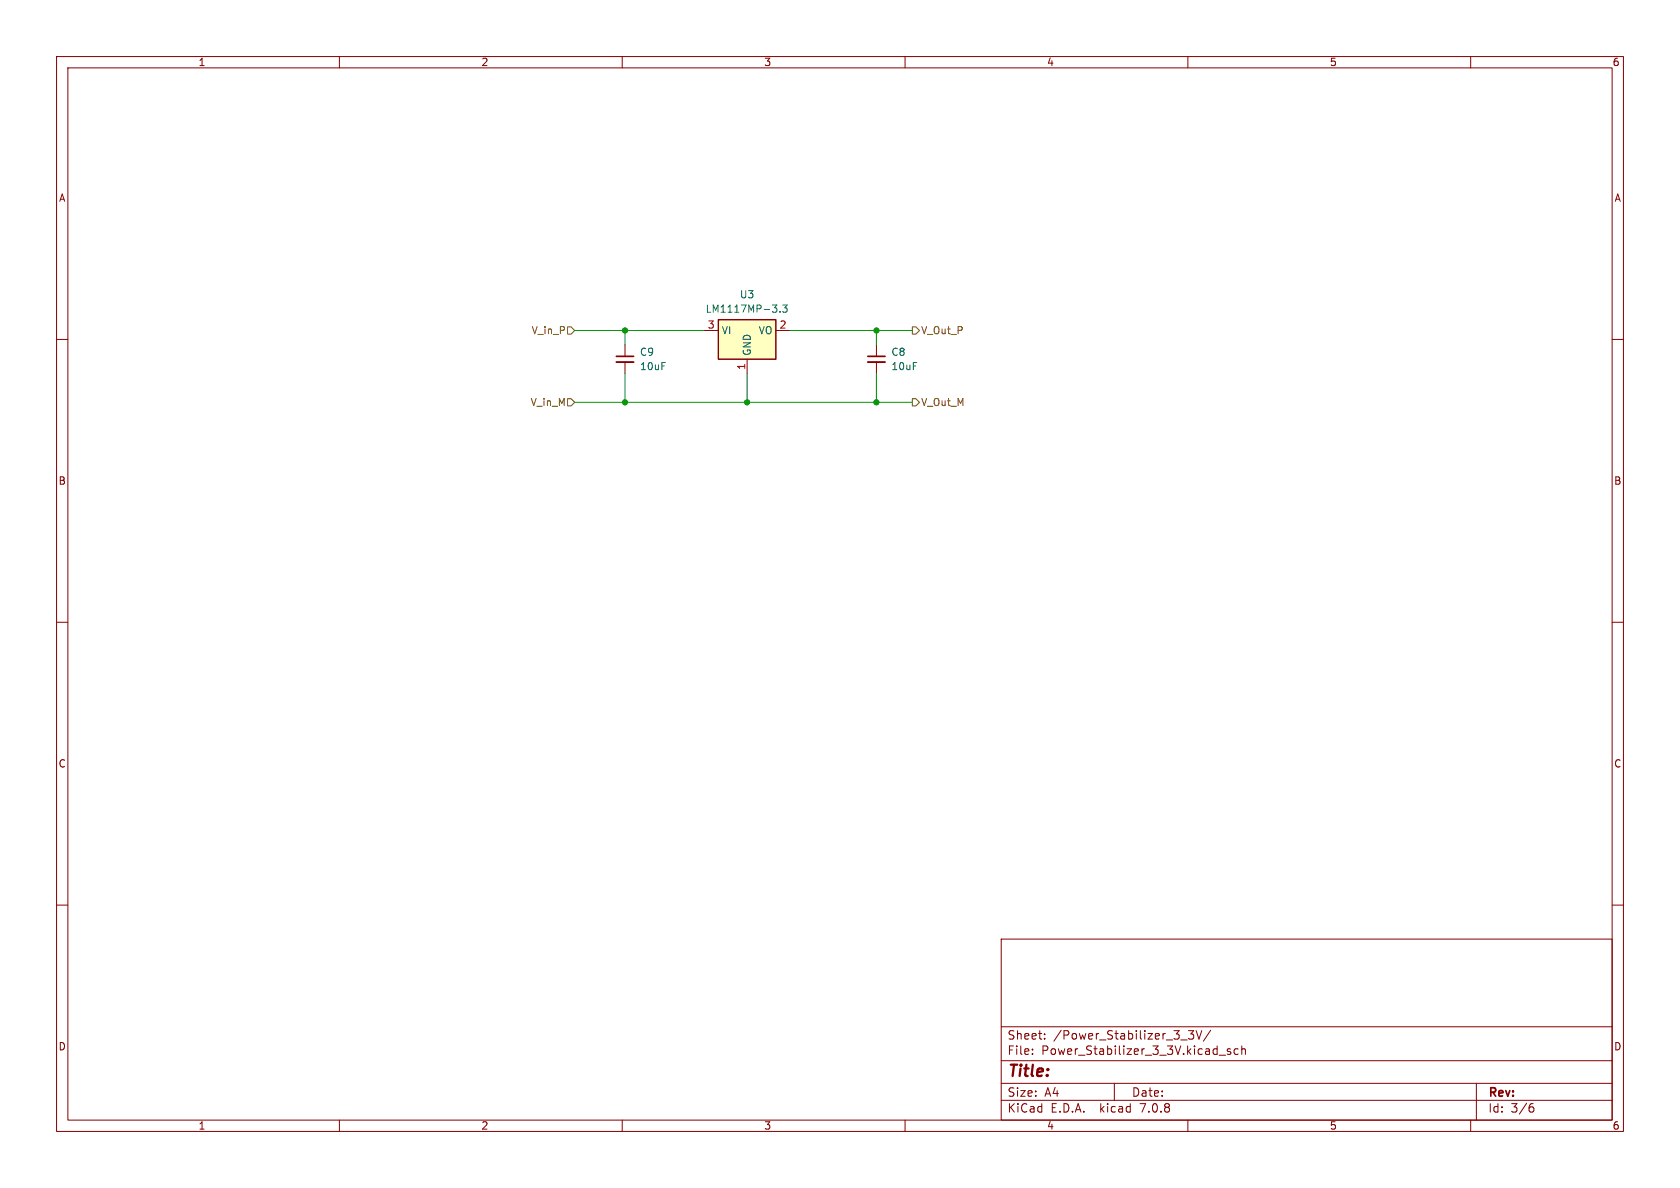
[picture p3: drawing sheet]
<svg xmlns="http://www.w3.org/2000/svg" width="297mm" height="210mm" viewBox="0 0 297 210" stroke-linecap="round" stroke-linejoin="round" font-family="sans-serif">
<g fill="none" stroke="#840000" stroke-width=".18">
<path d="M10 10h277v190h-277zM12 12h273v186h-273zM60 10v2M110 10v2M160 10v2M210 10v2M260 10v2M10 60h2M124.5 58.4h2.5M137.2 58.4h2.5M285 60h2M110.5 61v2"/>
<path d="M110.5 64v2M132.1 63.5v2.5M154.9 61v2M154.9 64v2M10 110h2M285 110h2M10 160h2M285 160h2M177 166h108v32h-108zM60 198v2M110 198v2M160 198v2"/>
<path d="M177 194.5h108M177 191.5h108M177 187.5h108M177 181.5h108M182.5 186.3v.1M182.5 185.5v.1M184.7 183.6v.1M184.7 182.8v.1M197 191.5v3M208.7 183.8h1.2M210 198v2M210.1 182.2h.9l-.5 .6 .5 .1v.7l-.3 .1h-.4l-.2-.1"/>
<path d="M211.5 182.2l.5 1.5 .5-1.5M214 182.1l-1.3 2M215.5 186.5h1.2M217.5 185.5l-.3-.1-.2 .2v.2l.5 .2v.3h-.5M218.9 185.5l-.4-.1-.3 .3v.4l.1 .2h.6M219.5 185.5l.2-.1 .4 .1 .1 .9M219.5 184.9v1.5M260 198v2M261 191.5v6.5M270.6 195.7h.3l.3 .3-.1 .5-.5 .1M271 195.1l-.4 .1"/>
</g>
<path d="M109 64h3M153.4 64h3.1" fill="none" stroke="#840000" stroke-width=".33"/>
<path d="M109 63h3M153.4 63h3.1" fill="none" stroke="#840000" stroke-width=".3"/>
<path d="M127 56.5h10.2v7h-10.2z" fill="#ffffc2" stroke="#ffffc2" stroke-width=".18"/>
<path d="M127 56.5h10.2v7h-10.2z" fill="none" stroke="#840000" stroke-width=".25"/>
<path d="M136.6 53.9h.7l-.4 .5M137.3 54.5v.6M137.9 55.1v.1M138.4 53.9h.8l-.5 .5 .4 .1v.6l-.2 .1-.5-.1" fill="none" stroke="#006464" stroke-width=".18"/>
<path d="M100.3 57.8h.7l.6 .6-.6 .7h-.7zM161.3 57.8h.6l.7 .6-.7 .7h-.6zM100.3 70.5h.7l.6 .6-.6 .7h-.7zM161.3 70.5h.6l.7 .6-.7 .7h-.6z" fill="none" stroke="#725600" stroke-width=".18"/>
<path d="M101.6 58.4h22.9M110.5 58.4v2.6M139.7 58.4h21.6M154.9 58.4v2.6M101.6 71.1h59.7M110.5 66v5.1M132.1 66v5.1M154.9 66v5.1" fill="none" stroke="#009600" stroke-width=".18"/>
<g fill="#009600" stroke="#009600" stroke-width=".18">
<circle cx="132.1" cy="71.1" r=".46"/>
<circle cx="154.9" cy="71.1" r=".46"/>
<circle cx="154.9" cy="58.4" r=".46"/>
<circle cx="110.5" cy="58.4" r=".46"/>
<circle cx="110.5" cy="71.1" r=".46"/>
</g>
<text font-size="2.8" fill="#840000" x="178" y="190.9">Title:</text>
<g font-size="2.1" fill="#840000">
<text x="178" y="184">Sheet:</text>
<text x="186.2" y="184">/Power_Stabilizer_3_3V/</text>
<text x="178" y="186.7">File:</text>
<text x="184.1" y="186.7">Power_Stabilizer_3_3V.kicad_sch</text>
<text x="178" y="196.9">KiCad</text>
<text x="178" y="194.1">Size:</text>
<text x="184.7" y="194.1">A4</text>
<text x="185.7" y="196.9">E.D.A.</text>
<text x="194.6" y="196.9">kicad</text>
<text x="200" y="194.1">Date:</text>
<text x="201.8" y="196.9">7.0.8</text>
<text x="263" y="194.3">Rev:</text>
<text x="263" y="196.9">Id:</text>
<text x="267.1" y="196.9">3/6</text>
</g>
<g font-size="1.8" fill="#840000">
<text x="35" y="11.9">1</text>
<text x="85" y="11.9">2</text>
<text x="135" y="11.9">3</text>
<text x="185" y="11.9">4</text>
<text x="235" y="11.9">5</text>
<text x="285" y="11.9">6</text>
<text x="10.3" y="35.9">A</text>
<text x="285.3" y="35.9">A</text>
<text x="10.3" y="85.9">B</text>
<text x="285.3" y="85.9">B</text>
<text x="10.3" y="135.9">C</text>
<text x="285.3" y="135.9">C</text>
<text x="10.3" y="185.9">D</text>
<text x="285.3" y="185.9">D</text>
<text x="35" y="199.9">1</text>
<text x="85" y="199.9">2</text>
<text x="135" y="199.9">3</text>
<text x="185" y="199.9">4</text>
<text x="235" y="199.9">5</text>
<text x="285" y="199.9">6</text>
</g>
<g font-size="1.8" fill="#006464">
<text x="130.7" y="52.9">U3</text>
<text x="124.7" y="55.5">LM1117MP-3.3</text>
<text x="127.5" y="59.3">VI</text>
<text x="134" y="59.3">VO</text>
<text x="113" y="63.1">C9</text>
<text x="113" y="65.6">10uF</text>
<text x="132.9" y="63" transform="rotate(-90 132.9 63)">GND</text>
<text x="157.5" y="63.1">C8</text>
<text x="157.5" y="65.6">10uF</text>
</g>
<g font-size="1.8" fill="#725600">
<text x="93.9" y="59.3">V_in_P</text>
<text x="162.8" y="59.3">V_Out_P</text>
<text x="93.7" y="72">V_in_M</text>
<text x="162.8" y="72">V_Out_M</text>
</g>
<g font-size="1.8" fill="#a90000">
<text x="125" y="58.2">3</text>
<text x="137.7" y="58.2">2</text>
<text x="131.8" y="65.5" transform="rotate(-90 131.8 65.5)">1</text>
</g>
</svg>
